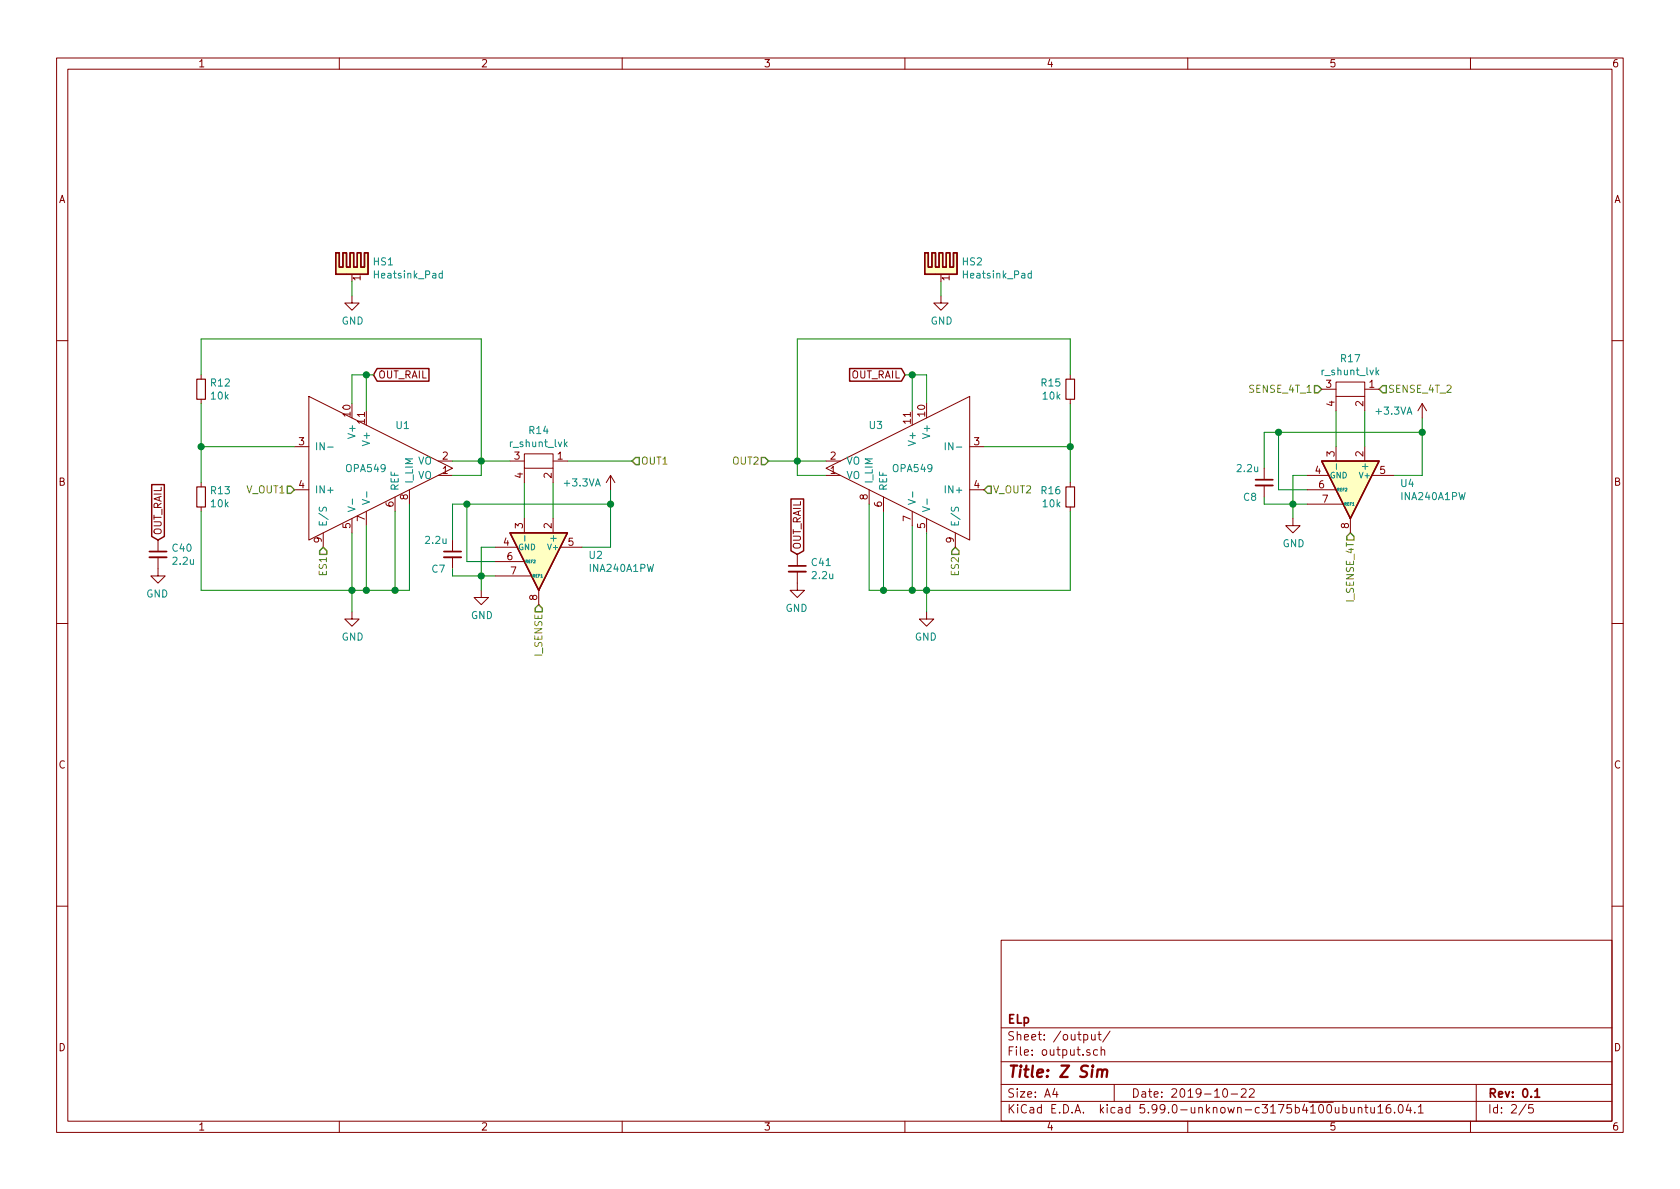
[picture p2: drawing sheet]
EESchema Schematic File Version 5
EELAYER 30 0
EELAYER END
$Descr A4 11693 8268
encoding utf-8
Sheet 2 5
Title "Z Sim"
Date "2019-10-22"
Rev "0.1"
Comp "ELp"
Comment1 ""
Comment2 ""
Comment3 ""
Comment4 ""
Comment5 ""
Comment6 ""
Comment7 ""
Comment8 ""
Comment9 ""
$EndDescr
$Comp
L rise_elp:OPA549 U1
U 1 1
P 2500 3250
F 0 "U1" H 2750 3550 50  0000 L CNN
F 1 "OPA549" H 2400 3250 50  0000 L CNN
F 2 "Package_TO_SOT_THT:TO-220-11_P3.4x5.08mm_StaggerOdd_Lead4.85mm_Vertical" H 2500 3250 50  0001 C CNN
F 3 "" H 2500 3250 50  0001 C CNN
F 4 "OPA549T-ND" H 2500 3250 50  0001 C CNN "OrderN"
	1    2500 3250
	1    0    0    -1  
$EndComp
Text GLabel 2600 2600 2    50   Input ~ 0
OUT_RAIL
Wire Wire Line
	2550 2850 2550 2600
Wire Wire Line
	2550 2600 2450 2600
Wire Wire Line
	2450 2600 2450 2800
$Comp
L power:GND #PWR014
U 1 1
P 2450 4250
F 0 "#PWR014" H 2450 4000 50  0001 C CNN
F 1 "GND" H 2455 4077 50  0000 C CNN
F 2 "" H 2450 4250 50  0001 C CNN
F 3 "" H 2450 4250 50  0001 C CNN
	1    2450 4250
	1    0    0    -1  
$EndComp
Wire Wire Line
	2450 4250 2450 4100
Wire Wire Line
	2550 3650 2550 4100
Wire Wire Line
	2550 4100 2450 4100
Connection ~ 2450 4100
Wire Wire Line
	2450 4100 2450 3700
Wire Wire Line
	2750 3550 2750 4100
Wire Wire Line
	2750 4100 2550 4100
Connection ~ 2550 4100
Wire Wire Line
	2850 3500 2850 4100
Wire Wire Line
	2850 4100 2750 4100
Connection ~ 2750 4100
Text HLabel 2050 3400 0    50   Input ~ 0
V_OUT1
$Comp
L Device:R_Small R13
U 1 1
P 1400 3450
F 0 "R13" H 1459 3496 50  0000 L CNN
F 1 "10k" H 1459 3405 50  0000 L CNN
F 2 "Resistor_SMD:R_0603_1608Metric" H 1400 3450 50  0001 C CNN
F 3 "~" H 1400 3450 50  0001 C CNN
	1    1400 3450
	1    0    0    -1  
$EndComp
$Comp
L Device:R_Small R12
U 1 1
P 1400 2700
F 0 "R12" H 1459 2746 50  0000 L CNN
F 1 "10k" H 1459 2655 50  0000 L CNN
F 2 "Resistor_SMD:R_0603_1608Metric" H 1400 2700 50  0001 C CNN
F 3 "~" H 1400 2700 50  0001 C CNN
	1    1400 2700
	1    0    0    -1  
$EndComp
Wire Wire Line
	3150 3200 3350 3200
Wire Wire Line
	2550 2600 2600 2600
Connection ~ 2550 2600
Wire Wire Line
	3350 3200 3350 2350
Wire Wire Line
	3350 2350 1400 2350
Wire Wire Line
	1400 2350 1400 2600
Connection ~ 3350 3200
Wire Wire Line
	1400 2800 1400 3100
Wire Wire Line
	2050 3100 1400 3100
Connection ~ 1400 3100
Wire Wire Line
	1400 3100 1400 3350
Wire Wire Line
	1400 3550 1400 4100
Wire Wire Line
	1400 4100 2450 4100
Text HLabel 2250 3800 3    50   Input ~ 0
ES1
Wire Wire Line
	3350 3200 3550 3200
Wire Wire Line
	3350 3200 3350 3300
Wire Wire Line
	3350 3300 3150 3300
Wire Wire Line
	3650 3600 3650 3350
Wire Wire Line
	3850 3600 3850 3350
Wire Wire Line
	3450 3900 3250 3900
Wire Wire Line
	3250 3900 3250 3500
Wire Wire Line
	3250 3500 4250 3500
Wire Wire Line
	4250 3500 4250 3800
Wire Wire Line
	4250 3800 4050 3800
Wire Wire Line
	3450 4000 3350 4000
Wire Wire Line
	3350 4000 3350 3800
Wire Wire Line
	3350 3800 3450 3800
$Comp
L power:GND #PWR015
U 1 1
P 3350 4100
F 0 "#PWR015" H 3350 3850 50  0001 C CNN
F 1 "GND" H 3355 3927 50  0000 C CNN
F 2 "" H 3350 4100 50  0001 C CNN
F 3 "" H 3350 4100 50  0001 C CNN
	1    3350 4100
	1    0    0    -1  
$EndComp
Wire Wire Line
	3350 4000 3350 4100
Connection ~ 3350 4000
Wire Wire Line
	4250 3400 4250 3500
Connection ~ 4250 3500
$Comp
L Device:C_Small C7
U 1 1
P 3150 3850
F 0 "C7" H 3000 3750 50  0000 L CNN
F 1 "2.2u" H 2950 3950 50  0000 L CNN
F 2 "Capacitor_SMD:C_0603_1608Metric" H 3150 3850 50  0001 C CNN
F 3 "~" H 3150 3850 50  0001 C CNN
	1    3150 3850
	1    0    0    -1  
$EndComp
Wire Wire Line
	3350 4000 3150 4000
Wire Wire Line
	3150 4000 3150 3950
Wire Wire Line
	3150 3750 3150 3500
Wire Wire Line
	3150 3500 3250 3500
Connection ~ 3250 3500
$Comp
L power:+3.3VA #PWR016
U 1 1
P 4250 3400
F 0 "#PWR016" H 4250 3250 50  0001 C CNN
F 1 "+3.3VA" H 4050 3450 50  0000 C CNN
F 2 "" H 4250 3400 50  0001 C CNN
F 3 "" H 4250 3400 50  0001 C CNN
	1    4250 3400
	1    0    0    -1  
$EndComp
Text HLabel 3750 4200 3    50   Input ~ 0
I_SENSE
Wire Wire Line
	3950 3200 4400 3200
Text HLabel 4400 3200 2    50   Input ~ 0
OUT1
Wire Wire Line
	6350 3650 6350 4100
Wire Wire Line
	6050 3500 6050 4100
Connection ~ 6350 2600
Connection ~ 6350 4100
Wire Wire Line
	6350 2600 6450 2600
Text HLabel 5350 3200 0    50   Input ~ 0
OUT2
Wire Wire Line
	6050 4100 6150 4100
Wire Wire Line
	6150 4100 6350 4100
Connection ~ 5550 3200
Text HLabel 6850 3400 2    50   Input ~ 0
V_OUT2
Connection ~ 6150 4100
Text GLabel 6300 2600 0    50   Input ~ 0
OUT_RAIL
Wire Wire Line
	6150 3550 6150 4100
Wire Wire Line
	5550 3200 5550 3300
Wire Wire Line
	5550 3300 5750 3300
Wire Wire Line
	5550 3200 5350 3200
Text HLabel 6650 3800 3    50   Input ~ 0
ES2
Wire Wire Line
	6350 2600 6300 2600
Wire Wire Line
	5750 3200 5550 3200
$Comp
L power:GND #PWR017
U 1 1
P 6450 4250
F 0 "#PWR017" H 6450 4000 50  0001 C CNN
F 1 "GND" H 6455 4077 50  0000 C CNN
F 2 "" H 6450 4250 50  0001 C CNN
F 3 "" H 6450 4250 50  0001 C CNN
	1    6450 4250
	-1   0    0    -1  
$EndComp
Wire Wire Line
	6450 2600 6450 2800
Wire Wire Line
	6350 2850 6350 2600
$Comp
L rise_elp:OPA549 U3
U 1 1
P 6400 3250
F 0 "U3" H 6650 3550 50  0000 L CNN
F 1 "OPA549" H 6300 3250 50  0000 L CNN
F 2 "Package_TO_SOT_THT:TO-220-11_P3.4x5.08mm_StaggerOdd_Lead4.85mm_Vertical" H 6400 3250 50  0001 C CNN
F 3 "" H 6400 3250 50  0001 C CNN
F 4 "OPA549T-ND" H 6400 3250 50  0001 C CNN "OrderN"
	1    6400 3250
	-1   0    0    -1  
$EndComp
Wire Wire Line
	5550 3200 5550 2350
Wire Wire Line
	5550 2350 7450 2350
Wire Wire Line
	6350 4100 6450 4100
Connection ~ 7450 3100
Connection ~ 6450 4100
Wire Wire Line
	7450 3100 7450 3350
Wire Wire Line
	6450 4100 6450 3700
Wire Wire Line
	7450 2800 7450 3100
Wire Wire Line
	6450 4250 6450 4100
$Comp
L Device:R_Small R16
U 1 1
P 7450 3450
F 0 "R16" H 7509 3496 50  0000 L CNN
F 1 "10k" H 7509 3405 50  0000 L CNN
F 2 "Resistor_SMD:R_0603_1608Metric" H 7450 3450 50  0001 C CNN
F 3 "~" H 7450 3450 50  0001 C CNN
	1    7450 3450
	-1   0    0    -1  
$EndComp
$Comp
L Device:R_Small R15
U 1 1
P 7450 2700
F 0 "R15" H 7509 2746 50  0000 L CNN
F 1 "10k" H 7509 2655 50  0000 L CNN
F 2 "Resistor_SMD:R_0603_1608Metric" H 7450 2700 50  0001 C CNN
F 3 "~" H 7450 2700 50  0001 C CNN
	1    7450 2700
	-1   0    0    -1  
$EndComp
Wire Wire Line
	7450 2350 7450 2600
Wire Wire Line
	7450 3550 7450 4100
Wire Wire Line
	7450 4100 6450 4100
Wire Wire Line
	6850 3100 7450 3100
Wire Wire Line
	9900 3000 9900 3300
Connection ~ 9000 3500
Text HLabel 9400 3700 3    50   Input ~ 0
I_SENSE_4T
Wire Wire Line
	9300 3100 9300 2850
Connection ~ 9900 3000
Wire Wire Line
	9000 3500 9000 3600
Wire Wire Line
	8800 3000 8900 3000
Wire Wire Line
	9500 3100 9500 2850
Wire Wire Line
	9100 3500 9000 3500
Wire Wire Line
	8800 3250 8800 3000
Wire Wire Line
	9000 3500 9000 3300
$Comp
L power:GND #PWR018
U 1 1
P 9000 3600
F 0 "#PWR018" H 9000 3350 50  0001 C CNN
F 1 "GND" H 9005 3427 50  0000 C CNN
F 2 "" H 9000 3600 50  0001 C CNN
F 3 "" H 9000 3600 50  0001 C CNN
	1    9000 3600
	1    0    0    -1  
$EndComp
Connection ~ 8900 3000
Wire Wire Line
	8900 3000 9900 3000
Wire Wire Line
	9000 3500 8800 3500
Wire Wire Line
	9000 3300 9100 3300
Wire Wire Line
	9900 3300 9700 3300
Wire Wire Line
	9100 3400 8900 3400
$Comp
L Device:C_Small C8
U 1 1
P 8800 3350
F 0 "C8" H 8650 3250 50  0000 L CNN
F 1 "2.2u" H 8600 3450 50  0000 L CNN
F 2 "Capacitor_SMD:C_0603_1608Metric" H 8800 3350 50  0001 C CNN
F 3 "~" H 8800 3350 50  0001 C CNN
	1    8800 3350
	1    0    0    -1  
$EndComp
Wire Wire Line
	8800 3500 8800 3450
Wire Wire Line
	9900 2900 9900 3000
Wire Wire Line
	8900 3400 8900 3000
$Comp
L power:+3.3VA #PWR019
U 1 1
P 9900 2900
F 0 "#PWR019" H 9900 2750 50  0001 C CNN
F 1 "+3.3VA" H 9700 2950 50  0000 C CNN
F 2 "" H 9900 2900 50  0001 C CNN
F 3 "" H 9900 2900 50  0001 C CNN
	1    9900 2900
	1    0    0    -1  
$EndComp
Text HLabel 9200 2700 0    50   Input ~ 0
SENSE_4T_1
Text HLabel 9600 2700 2    50   Input ~ 0
SENSE_4T_2
$Comp
L Mechanical:Heatsink_Pad HS1
U 1 1
P 2450 1850
F 0 "HS1" H 2591 1889 50  0000 L CNN
F 1 "Heatsink_Pad" H 2591 1798 50  0000 L CNN
F 2 "rise_elp:OMNI-220-18-50-2C" H 2462 1800 50  0001 C CNN
F 3 "~" H 2462 1800 50  0001 C CNN
F 4 "345-1491-ND" H 2450 1850 50  0001 C CNN "OrderN"
	1    2450 1850
	1    0    0    -1  
$EndComp
$Comp
L power:GND #PWR05
U 1 1
P 2450 2050
F 0 "#PWR05" H 2450 1800 50  0001 C CNN
F 1 "GND" H 2455 1877 50  0000 C CNN
F 2 "" H 2450 2050 50  0001 C CNN
F 3 "" H 2450 2050 50  0001 C CNN
	1    2450 2050
	1    0    0    -1  
$EndComp
Wire Wire Line
	2450 2050 2450 1950
$Comp
L power:GND #PWR07
U 1 1
P 6550 2050
F 0 "#PWR07" H 6550 1800 50  0001 C CNN
F 1 "GND" H 6555 1877 50  0000 C CNN
F 2 "" H 6550 2050 50  0001 C CNN
F 3 "" H 6550 2050 50  0001 C CNN
	1    6550 2050
	1    0    0    -1  
$EndComp
Wire Wire Line
	6550 2050 6550 1950
$Comp
L Mechanical:Heatsink_Pad HS2
U 1 1
P 6550 1850
F 0 "HS2" H 6691 1889 50  0000 L CNN
F 1 "Heatsink_Pad" H 6691 1798 50  0000 L CNN
F 2 "rise_elp:OMNI-220-18-50-2C" H 6562 1800 50  0001 C CNN
F 3 "~" H 6562 1800 50  0001 C CNN
F 4 "345-1491-ND" H 6550 1850 50  0001 C CNN "OrderN"
	1    6550 1850
	1    0    0    -1  
$EndComp
$Comp
L rise_elp:r_shunt_lvk R17
U 1 1
P 9400 2700
F 0 "R17" V 9185 2700 50  0000 C CNN
F 1 "r_shunt_lvk" V 9276 2700 50  0000 C CNN
F 2 "Resistor_SMD:R_Shunt_Ohmite_LVK12" H 9400 2700 50  0001 C CNN
F 3 "" H 9400 2700 50  0001 C CNN
F 4 "LVK12R010DERCT-ND" V 9400 2700 50  0001 C CNN "OrderN"
	1    9400 2700
	0    1    1    0   
$EndComp
$Comp
L rise_elp:r_shunt_lvk R14
U 1 1
P 3750 3200
F 0 "R14" V 3535 3200 50  0000 C CNN
F 1 "r_shunt_lvk" V 3626 3200 50  0000 C CNN
F 2 "Resistor_SMD:R_Shunt_Ohmite_LVK12" H 3750 3200 50  0001 C CNN
F 3 "" H 3750 3200 50  0001 C CNN
F 4 "LVK12R010DERCT-ND" V 3750 3200 50  0001 C CNN "OrderN"
	1    3750 3200
	0    1    1    0   
$EndComp
$Comp
L Device:C_Small C41
U 1 1
P 5550 3950
F 0 "C41" H 5642 3996 50  0000 L CNN
F 1 "2.2u" H 5642 3905 50  0000 L CNN
F 2 "Capacitor_SMD:C_0603_1608Metric" H 5550 3950 50  0001 C CNN
F 3 "~" H 5550 3950 50  0001 C CNN
	1    5550 3950
	1    0    0    -1  
$EndComp
Text GLabel 5550 3850 1    50   Input ~ 0
OUT_RAIL
$Comp
L power:GND #PWR09
U 1 1
P 5550 4050
F 0 "#PWR09" H 5550 3800 50  0001 C CNN
F 1 "GND" H 5555 3877 50  0000 C CNN
F 2 "" H 5550 4050 50  0001 C CNN
F 3 "" H 5550 4050 50  0001 C CNN
	1    5550 4050
	-1   0    0    -1  
$EndComp
$Comp
L Device:C_Small C40
U 1 1
P 1100 3850
F 0 "C40" H 1192 3896 50  0000 L CNN
F 1 "2.2u" H 1192 3805 50  0000 L CNN
F 2 "Capacitor_SMD:C_0603_1608Metric" H 1100 3850 50  0001 C CNN
F 3 "~" H 1100 3850 50  0001 C CNN
	1    1100 3850
	1    0    0    -1  
$EndComp
$Comp
L power:GND #PWR08
U 1 1
P 1100 3950
F 0 "#PWR08" H 1100 3700 50  0001 C CNN
F 1 "GND" H 1105 3777 50  0000 C CNN
F 2 "" H 1100 3950 50  0001 C CNN
F 3 "" H 1100 3950 50  0001 C CNN
	1    1100 3950
	-1   0    0    -1  
$EndComp
Text GLabel 1100 3750 1    50   Input ~ 0
OUT_RAIL
$Comp
L Amplifier_Current:INA240A1PW U2
U 1 1
P 3750 3900
F 0 "U2" V 3704 4244 50  0000 L CNN
F 1 "INA240A1PW" V 3795 4244 50  0000 L CNN
F 2 "Package_SO:TSSOP-8_4.4x3mm_P0.65mm" H 3750 3250 50  0001 C CNN
F 3 "http://www.ti.com/lit/ds/symlink/ina240.pdf" H 3900 4050 50  0001 C CNN
	1    3750 3900
	0    1    1    0   
$EndComp
$Comp
L Amplifier_Current:INA240A1PW U4
U 1 1
P 9400 3400
F 0 "U4" V 9354 3744 50  0000 L CNN
F 1 "INA240A1PW" V 9445 3744 50  0000 L CNN
F 2 "Package_SO:TSSOP-8_4.4x3mm_P0.65mm" H 9400 2750 50  0001 C CNN
F 3 "http://www.ti.com/lit/ds/symlink/ina240.pdf" H 9550 3550 50  0001 C CNN
	1    9400 3400
	0    1    1    0   
$EndComp
$EndSCHEMATC
